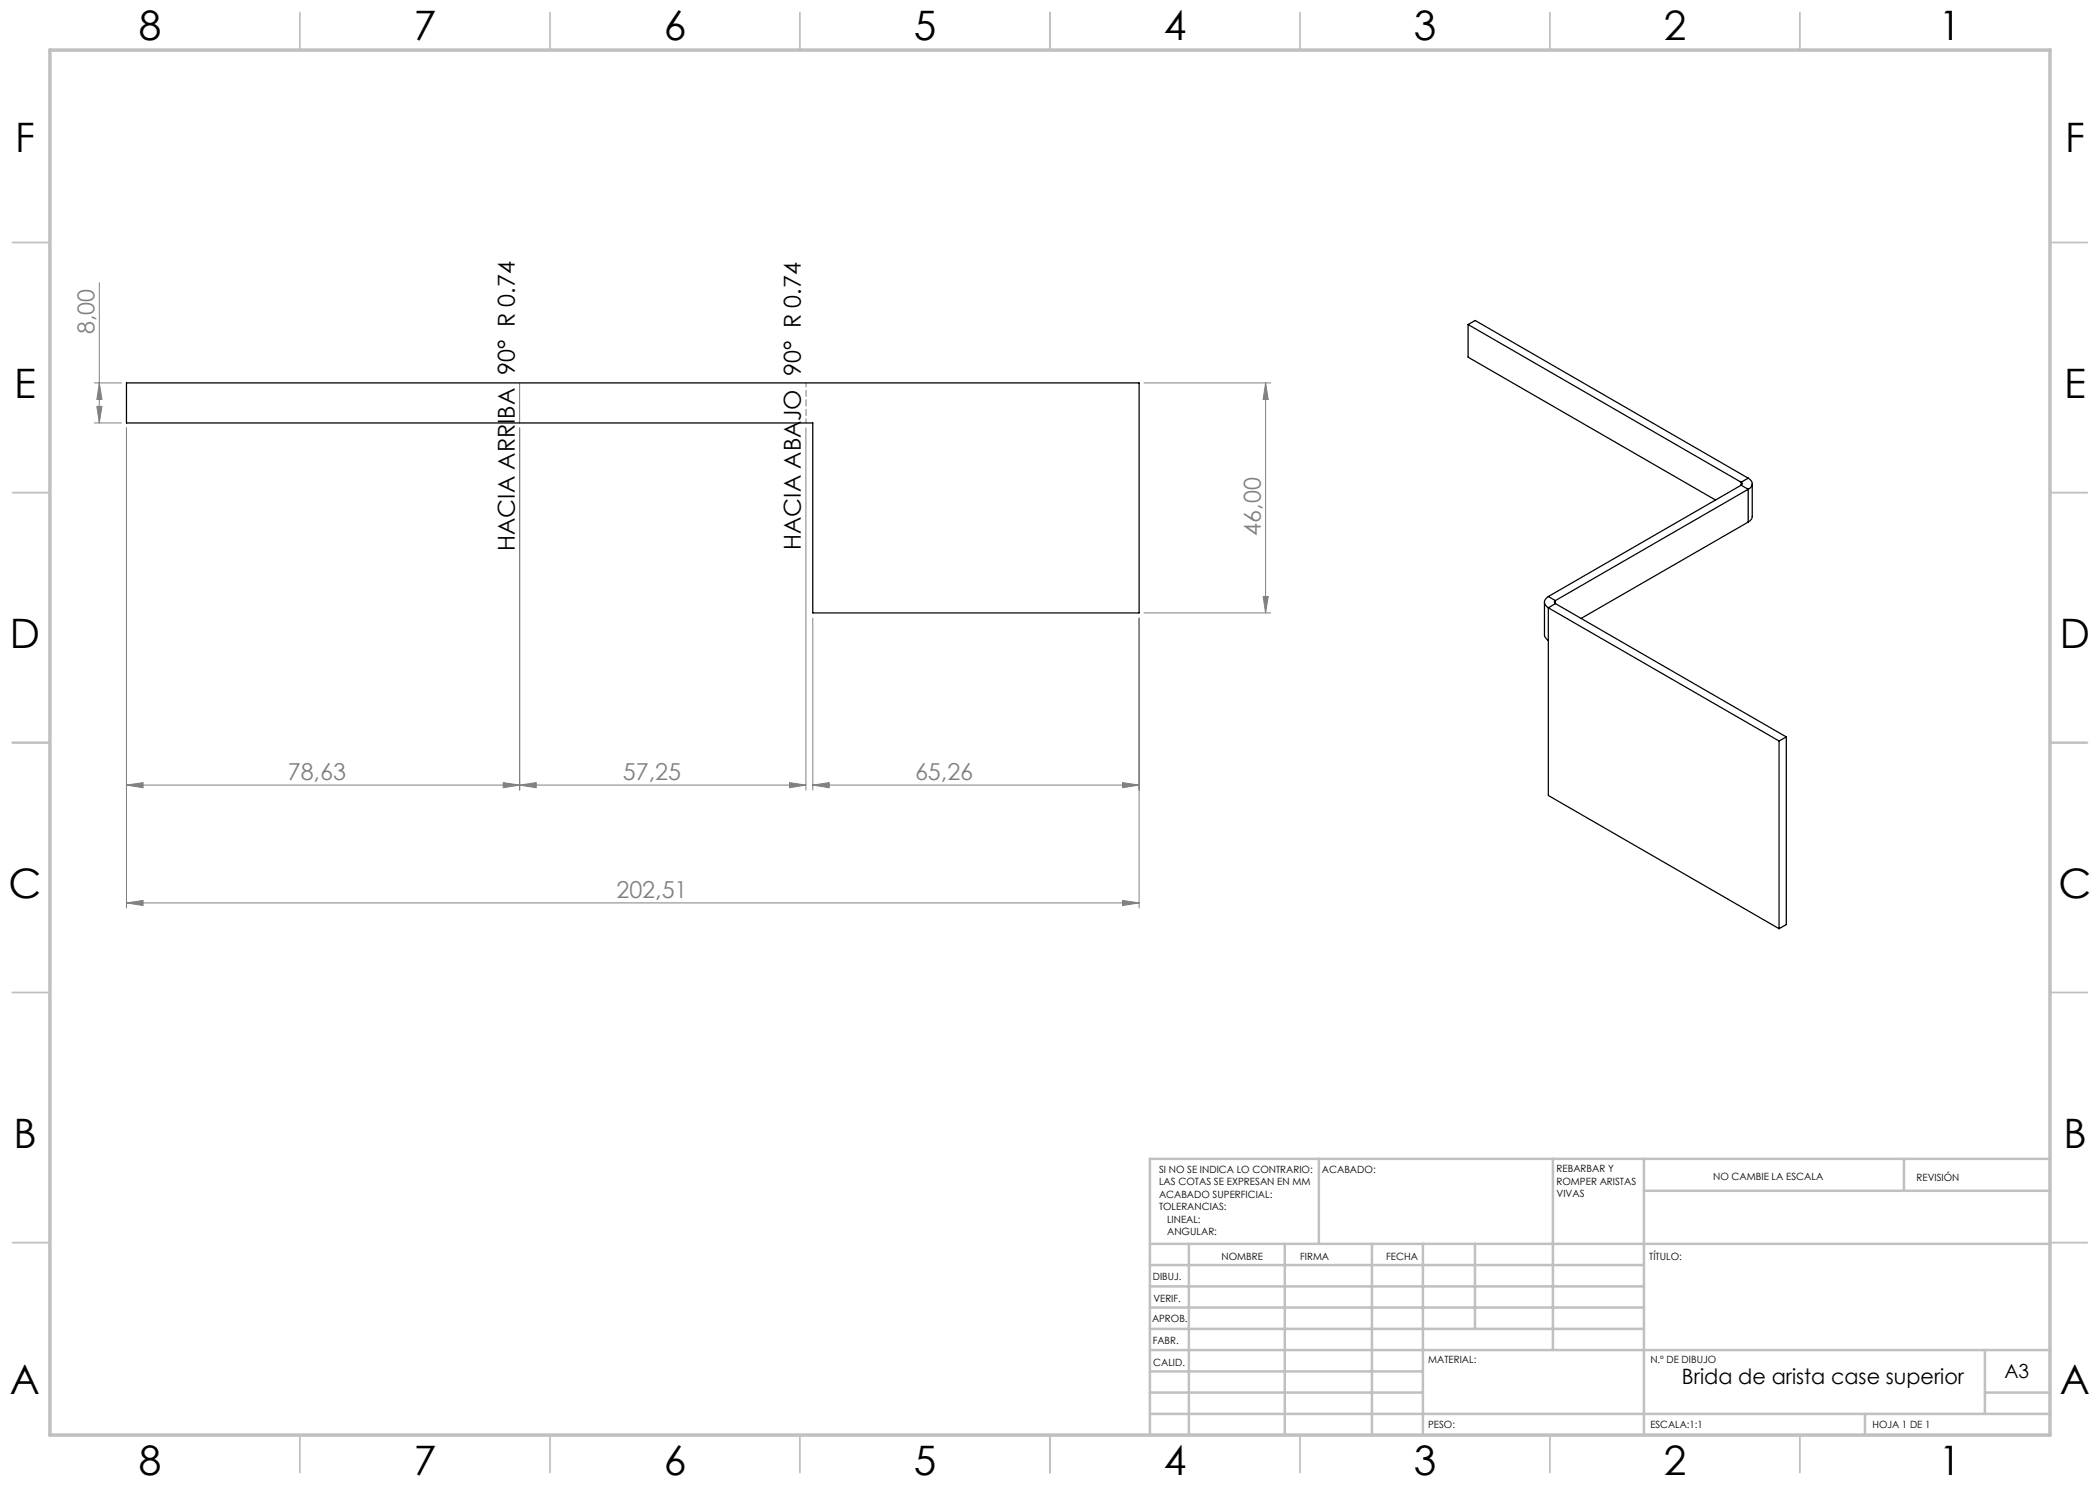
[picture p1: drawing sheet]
<svg xmlns="http://www.w3.org/2000/svg" width="420mm" height="297mm" viewBox="0 0 420 297" stroke-linecap="round" stroke-linejoin="round" font-family="sans-serif">
<g fill="none" stroke="#808080" stroke-width=".2">
<path d="M19.9 56.5v28.1M18.9 76.6h5.4M19.9 76.6l.5 3.3h-1zM103.9 76.6v8M228.8 76.6h25.3M253.1 76.6v46M253.1 76.6l.5 3.3h-1zM18.9 84.6h5.4M19.4 81.3h1l-.5 3.3zM25.3 85.6v96M103.9 85.6v72.4M161.2 85.6v72.4"/>
<path d="M252.6 119.3h1l-.5 3.3zM162.6 123.6v34.4M227.8 123.6v58M228.8 122.6h25.3M25.3 157l3.3-.5v1zM25.3 157h135.9M100.6 156.5l3.3 .5-3.3 .5zM103.9 157l3.3-.5v1zM157.9 156.5l3.3 .5-3.3 .5zM162.6 157l3.2-.5v1zM162.6 157h65.2M224.5 156.5l3.3 .5-3.3 .5z"/>
<path d="M25.3 180.6l3.3-.5v1zM25.3 180.6h202.5M224.5 180.1l3.3 .5-3.3 .5z"/>
</g>
<path d="M161.2 76.6v8" fill="none" stroke="#808080" stroke-width=".2" stroke-dasharray="1.3 .6" stroke-dashoffset=".4"/>
<g fill="none" stroke="#c0c0c0" stroke-width=".35">
<path d="M60 2.5v7.5M110 2.5v7.5M160 2.5v7.5M210 2.5v7.5M260 2.5v7.5M310 2.5v7.5M360 2.5v7.5M2.5 48.5h7.5M410 48.5h7.5M2.5 98.5h7.5M410 98.5h7.5M2.5 148.5h7.5"/>
<path d="M410 148.5h7.5M2.5 198.5h7.5M410 198.5h7.5M2.5 248.5h7.5M410 248.5h7.5M60 287v7.5M110 287v7.5M160 287v7.5M210 287v7.5M260 287v7.5M310 287v7.5M360 287v7.5"/>
</g>
<g fill="none" stroke="#c0c0c0" stroke-width=".5">
<path d="M263.8 231.8v17M310.6 231.8v38.2M328.8 231.8v55.2M328.8 238.2h81.2M380.8 231.8v6.4M410 231.8h-180v55.2M230 248.8h180M230 257.3h98.8M230 253h98.8M237.8 248.8v38.2M257 248.8v38.2M274.4 248.8v38.2"/>
<path d="M284.6 248.8v38.2M295 248.8v17M230 265.8h98.8M230 261.5h98.8M230 278.5h54.6M230 274.3h54.6M230 270h180M397 278.5h13M397 270v12.8M230 282.8h180M373 282.8v4.2"/>
</g>
<path d="M10 10h400v277h-400z" fill="none" stroke="#c0c0c0" stroke-width=".7"/>
<g fill="#808080">
<path d="M25.3 157l3.3-.5v1zM100.6 156.5l3.3 .5-3.3 .5z"/>
<path d="M25.3 180.6l3.3-.5v1zM224.5 180.1l3.3 .5-3.3 .5zM162.6 157l3.2-.5v1zM224.5 156.5l3.3 .5-3.3 .5z"/>
<path d="M252.6 119.3h1l-.5 3.3zM253.1 76.6l.5 3.3h-1zM19.4 81.3h1l-.5 3.3zM19.9 76.6l.5 3.3h-1z"/>
<path d="M103.9 157l3.3-.5v1zM157.9 156.5l3.3 .5-3.3 .5z"/>
</g>
<g fill="none" stroke="#000" stroke-width=".25">
<path d="M25.3 76.6h202.5v46h-65.2v-38h-137.3zM293.6 64.9l54.6 31.5M293.6 64.9l1.4-.8 54.6 31.5M293.6 64.9v6.5l49.5 28.6M348.2 96.4a.32 .32 0 0 1 .2 .3 .32 .32 0 0 1-.2 .3M348.2 97l-38.5 22.3M348.2 97l1.4 .9M348.2 96.4v.6M349.6 95.6a1.17 1.17 0 0 1 .8 1.1 1.17 1.17 0 0 1-.8 1.2M349.6 97.9l-38.5 22.2M349.6 97.9v6.5M349.6 95.6l-1.4 .8"/>
<path d="M350.4 96.8v6.5a1.43 1.43 0 0 1-.8 1.1M309.7 119.3a1.21 1.21 0 0 0-.8 1.1 1.21 1.21 0 0 0 .8 1.2M309.7 119.3l1.4 .8M349.6 104.4l-33.4 19.3M308.9 120.4v6.6a1.49 1.49 0 0 0 .8 1.1M309.7 121.6v37.5l46.1 26.6M309.7 121.6l46.1 26.6M311.1 120.1a.32 .32 0 0 0-.2 .3 .32 .32 0 0 0 .2 .3M311.1 120.7l-1.4 .9M311.1 120.7l46.2 26.7M311.1 120.1v.6M355.8 148.2v37.5"/>
<path d="M357.3 147.4l-1.5 .8M357.3 147.4v37.5l-1.5 .8"/>
</g>
<g font-size="8.1">
<text x="27.8" y="8">8</text>
<text x="82.8" y="8">7</text>
<text x="132.8" y="8">6</text>
<text x="182.8" y="8">5</text>
<text x="232.8" y="8">4</text>
<text x="282.8" y="8">3</text>
<text x="332.8" y="8">2</text>
<text x="387.8" y="8">1</text>
<text x="3" y="30.4">F</text>
<text x="413" y="30.4">F</text>
<text x="2.8" y="79.6">E</text>
<text x="412.8" y="79.6">E</text>
<text x="2" y="129.6">D</text>
<text x="412" y="129.6">D</text>
<text x="1.7" y="179.6">C</text>
<text x="411.7" y="179.6">C</text>
<text x="2.7" y="229.6">B</text>
<text x="412.7" y="229.6">B</text>
<text x="2" y="278.9">A</text>
<text x="412" y="278.9">A</text>
<text x="27.8" y="295">8</text>
<text x="82.8" y="295">7</text>
<text x="132.8" y="295">6</text>
<text x="182.8" y="295">5</text>
<text x="232.8" y="295">4</text>
<text x="282.8" y="295">3</text>
<text x="332.8" y="295">2</text>
<text x="387.8" y="295">1</text>
</g>
<g font-size="4.7" fill="#808080">
<text x="18.9" y="66.9" transform="rotate(-90 18.9 66.9)">8,00</text>
<text x="252.1" y="107.1" transform="rotate(-90 252.1 107.1)">46,00</text>
<text x="57.6" y="156">78,63</text>
<text x="124.6" y="156">57,25</text>
<text x="183" y="156">65,26</text>
<text x="123.3" y="179.6">202,51</text>
</g>
<g font-size="4.7">
<text x="102.9" y="110.2" transform="rotate(-90 102.9 110.2)">HACIA ARRIBA 90° R 0.74</text>
<text x="160.2" y="110" transform="rotate(-90 160.2 110)">HACIA ABAJO 90° R 0.74</text>
</g>
<text font-size="4.2" x="336.4" y="276.8">Brida de arista case superior</text>
<text font-size="3.9" x="400.9" y="275.5">A3</text>
<g font-size="2">
<text x="231.8" y="234.6">SI NO SE INDICA LO CONTRARIO:</text>
<text x="231.8" y="237.1">LAS COTAS SE EXPRESAN EN MM</text>
<text x="231.8" y="239.6">ACABADO SUPERFICIAL:</text>
<text x="264.4" y="234.6">ACABADO:</text>
<text x="311.3" y="234.5">REBARBAR Y</text>
<text x="311.3" y="237">ROMPER ARISTAS</text>
<text x="311.3" y="239.5">VIVAS</text>
<text x="342.6" y="236">NO CAMBIE LA ESCALA</text>
<text x="383.3" y="236.2">REVISIÓN</text>
<text x="231.8" y="242.1">TOLERANCIAS:</text>
<text x="233.4" y="244.6">LINEAL:</text>
<text x="233.4" y="247.1">ANGULAR:</text>
<text x="244.3" y="252">NOMBRE</text>
<text x="260" y="251.9">FIRMA</text>
<text x="277.2" y="251.9">FECHA</text>
<text x="329.9" y="251.9">TÍTULO:</text>
<text x="230.6" y="256.1">DIBUJ.</text>
<text x="230.7" y="260.3">VERIF.</text>
<text x="230.4" y="264.4">APROB.</text>
<text x="230.5" y="268.8">FABR.</text>
<text x="230.7" y="273.1">CALID.</text>
<text x="285.6" y="272.5">MATERIAL:</text>
<text x="330.1" y="272.5">N.º DE DIBUJO</text>
<text x="285.6" y="285.5">PESO:</text>
<text x="330.1" y="285.6">ESCALA:1:1</text>
<text x="374.5" y="285.6">HOJA 1 DE 1</text>
</g>
</svg>
